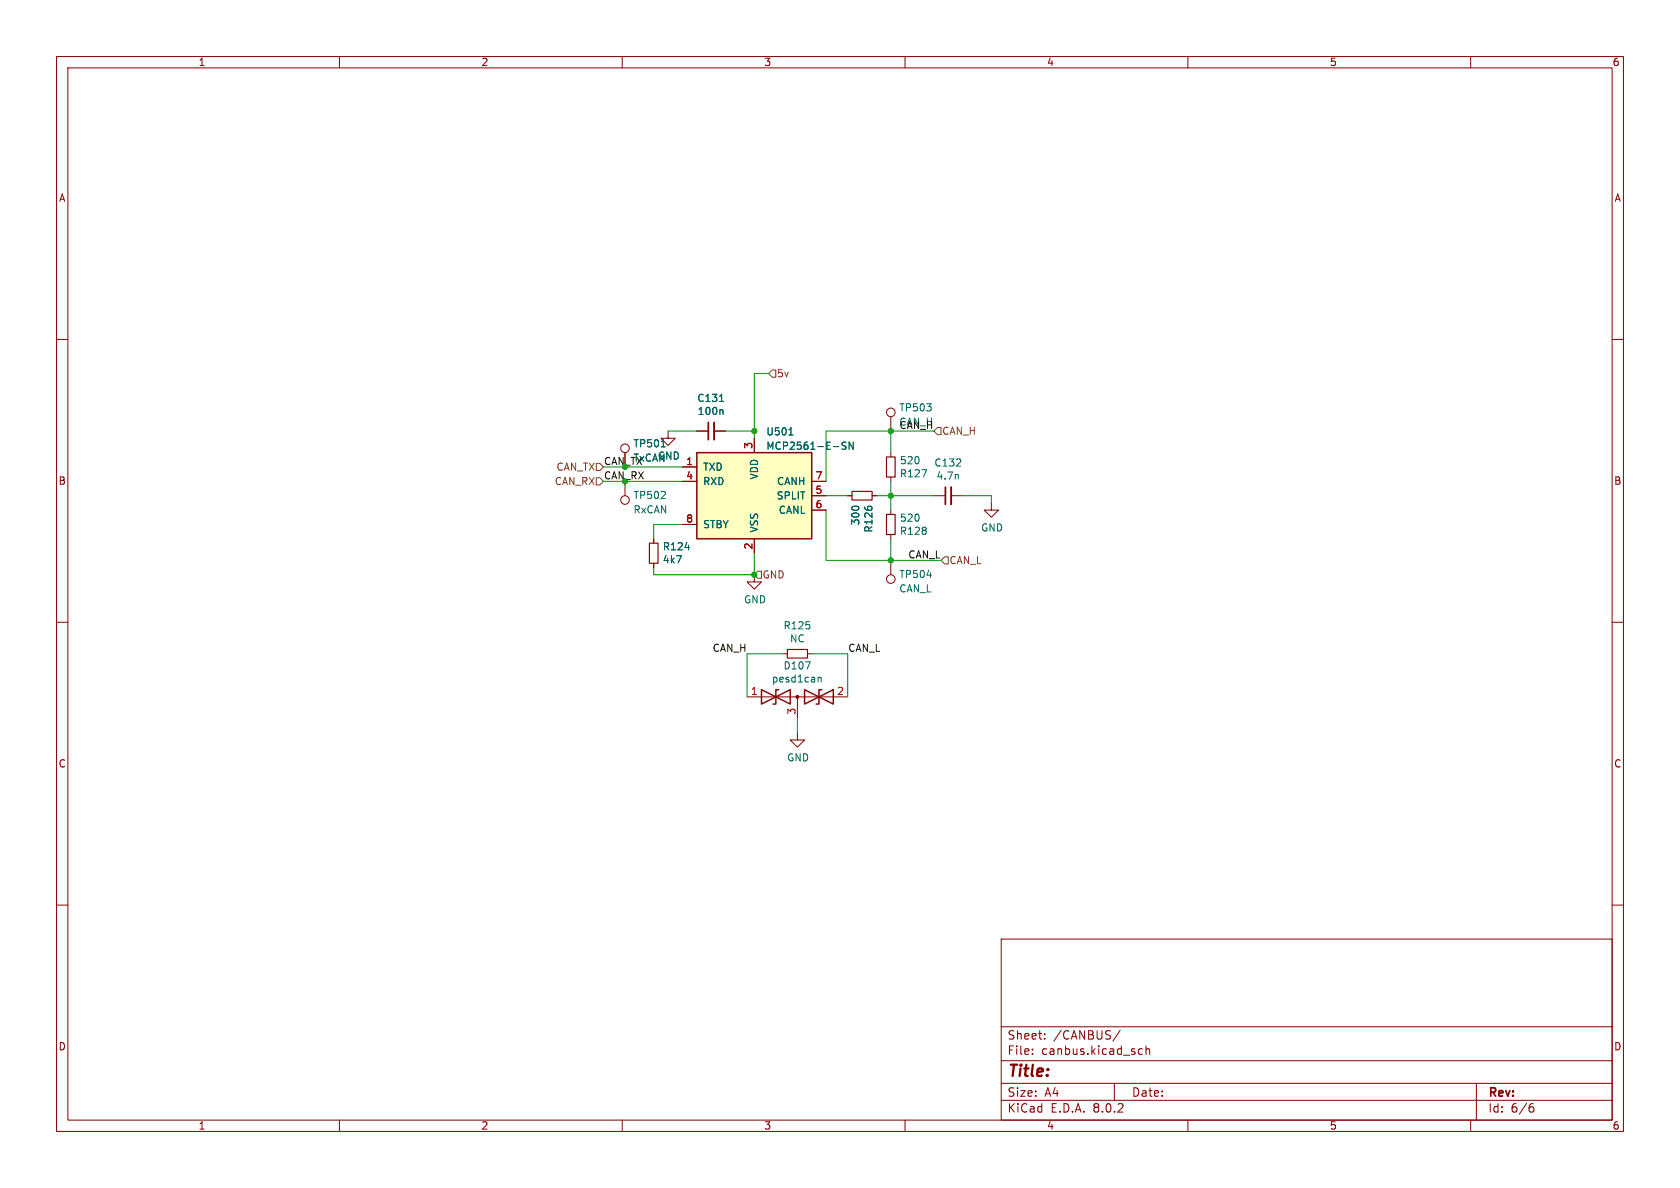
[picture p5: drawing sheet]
<svg xmlns="http://www.w3.org/2000/svg" width="297mm" height="210mm" viewBox="0 0 297 210" stroke-linecap="round" stroke-linejoin="round" font-family="sans-serif">
<g fill="none" stroke="#840000" stroke-width=".18">
<path d="M10 10h277v190h-277zM12 12h273v186h-273zM60 10v2M110 10v2M160 10v2M210 10v2M260 10v2M10 60h2M285 60h2M157.5 73.7v2.5M149.9 87.6h.7M154.2 87.6h.7"/>
<path d="M157.5 80v.8M157.5 84.3v.8M157.5 90.2v.7M157.5 94.5v.8M157.5 99.1v2.5M165.1 87.6h2M168.1 87.6h2.1M175.3 88.9v1.3h1.2l-1.2 1.2-1.3-1.2h1.3M10 110h2M133.3 101.6v1.3h1.3l-1.3 1.2-1.2-1.2h1.2M138.4 115.6h.8M142.7 115.6h.8"/>
<path d="M285 110h2M132.1 123.2h17.8M141 129.5v1.3h1.2l-1.2 1.3-1.3-1.3h1.3M141 123.2v3.8M10 160h2M285 160h2M177 166h108v32h-108zM60 198v2M110 198v2M160 198v2M177 194.5h108M177 191.5h108"/>
<path d="M177 187.5h108M177 181.5h108M182.5 186.3v.1M182.5 185.5v.1M184.7 183.6v.1M184.7 182.8v.1M197 191.5v3M198 182.1l-1.3 2M201.2 186.1l.3 .3 .5-.1M202 185.5l-.5-.1-.3 .3M202.6 185.5l.2-.1 .4 .1v.9M202.6 184.9v1.5"/>
<path d="M210 198v2M260 198v2M261 191.5v6.5M270.6 195.7h.3l.3 .3-.1 .5-.5 .1M271 195.1l-.4 .1"/>
<circle cx="157.5" cy="72.9" r=".76"/>
<circle cx="157.5" cy="102.4" r=".76"/>
</g>
<path d="M150.6 86.9h3.6v1.5h-3.6zM156.7 90.9h1.5v3.6h-1.5zM156.7 80.8h1.5v3.5h-1.5zM139.2 114.8h3.5v1.5h-3.5z" fill="none" stroke="#840000" stroke-width=".2"/>
<path d="M168.1 86.1v3.1" fill="none" stroke="#840000" stroke-width=".33"/>
<path d="M167.1 86.1v3.1" fill="none" stroke="#840000" stroke-width=".3"/>
<path d="M163 83h.8l-.5 1.3M169.4 83.9v.8M142.4 117h.8l-.5 1.3M144.6 119.7v.9M144.6 119.8l.2-.1 .3 .1 .1 .8M163.9 101.7h.8" fill="none" stroke="#006464" stroke-width=".18"/>
<path d="M134.6 121.9l5.1 2.6v-2.6l-5.1 2.6zM137.7 121.9h-.5v2.6h-.5M142.2 121.9l5.1 2.6v-2.6l-5.1 2.6zM145.3 121.9h-.5v2.6h-.5" fill="none" stroke="#840000" stroke-width=".25"/>
<circle cx="141" cy="123.2" r=".25" fill="#840000" stroke="#840000" stroke-width=".18"/>
<path d="M123.2 80h20.3v15.3h-20.3z" fill="#ffffc2"/>
<path d="M123.2 80h20.3v15.3h-20.3z" fill="none" stroke="#840000" stroke-width=".25"/>
<g fill="none" stroke="#840000" stroke-width=".18">
<path d="M118.1 76.2v1.3h1.3l-1.3 1.2-1.3-1.2h1.3M123.2 76.2h2M126.2 76.2h2.1M133.3 77.5v2.5M110.5 80v2.6M110.5 85.1v2.5M115.6 95.3v.7M115.6 99.6v.7M120.6 82.6h2.6M120.6 85.1h2.6M120.6 92.7h2.6M133.3 95.3v2.5"/>
<path d="M143.5 85.1h2.5M143.5 87.6h2.5M143.5 90.2h2.5M149.9 87.6h.7M154.2 87.6h.7"/>
<circle cx="110.5" cy="79.2" r=".76"/>
<circle cx="110.5" cy="88.4" r=".76"/>
</g>
<path d="M116.9 79h.7M127.2 71h.7M127.6 72.4l.2 .2v.7M139.5 76.9h.7M149.6 78.2h-.5l-.2 .1v.3l.6 .3 .1 .3-.3 .2h-.5M150.8 78.2v1.2l-.7-1.2v1.2M121.1 96.8h.8" fill="none" stroke="#006464" stroke-width=".18"/>
<path d="M114.8 96h1.5v3.6h-1.5z" fill="none" stroke="#840000" stroke-width=".2"/>
<path d="M126.2 74.7v3" fill="none" stroke="#840000" stroke-width=".33"/>
<path d="M125.2 74.7v3" fill="none" stroke="#840000" stroke-width=".3"/>
<path d="M136.5 65.4h.7v1.3h-.7l-.6-.7zM165.7 75.6h.7v1.2h-.7l-.6-.6zM105.4 84.5h.6l.7 .6-.7 .6h-.6zM105.4 81.9h.6l.7 .7-.7 .6h-.6zM166.4 99.1l.6-.7h.6v1.3h-.6zM134 101h.6v1.2h-.6l-.7-.6z" fill="none" stroke="#725600" stroke-width=".18"/>
<g fill="none" stroke="#009600" stroke-width=".18">
<path d="M118.1 76.2h5.1M128.3 76.2h5M135.9 66h-2.6v11.5M157.5 76.2v3.8M165.1 76.2h-19.1v8.9M106.7 85.1h13.9M106.7 82.6h13.9M120.6 92.7h-5v2.6M133.3 97.8v3.8h-17.7v-1.3M146 90.2v8.9h20.4M146 87.6h3.9M154.9 87.6h10.2"/>
<path d="M157.5 85.1v5.1M157.5 95.3v3.8M170.2 87.6h5.1v1.3M138.4 115.6h-6.3v7.6M143.5 115.6h6.4v7.6M141 127v2.5"/>
</g>
<g fill="#009600" stroke="#009600" stroke-width=".18">
<circle cx="133.3" cy="76.2" r=".46"/>
<circle cx="133.3" cy="101.6" r=".46"/>
<circle cx="157.5" cy="76.2" r=".46"/>
<circle cx="157.5" cy="87.6" r=".46"/>
<circle cx="157.5" cy="99.1" r=".46"/>
</g>
<text font-size="2.8" fill="#840000" x="178" y="190.9">Title:</text>
<g font-size="2.1" fill="#840000">
<text x="178" y="184">Sheet:</text>
<text x="186.2" y="184">/CANBUS/</text>
<text x="178" y="186.7">File:</text>
<text x="184.1" y="186.7">canbus.kicad_sch</text>
<text x="178" y="196.9">KiCad</text>
<text x="178" y="194.1">Size:</text>
<text x="184.7" y="194.1">A4</text>
<text x="185.7" y="196.9">E.D.A.</text>
<text x="193.3" y="196.9">8.0.2</text>
<text x="200" y="194.1">Date:</text>
<text x="263" y="194.3">Rev:</text>
<text x="263" y="196.9">Id:</text>
<text x="267.1" y="196.9">6/6</text>
</g>
<g font-size="1.8" fill="#840000">
<text x="35" y="11.9">1</text>
<text x="85" y="11.9">2</text>
<text x="135" y="11.9">3</text>
<text x="185" y="11.9">4</text>
<text x="235" y="11.9">5</text>
<text x="285" y="11.9">6</text>
<text x="10.3" y="35.9">A</text>
<text x="285.3" y="35.9">A</text>
<text x="10.3" y="85.9">B</text>
<text x="285.3" y="85.9">B</text>
<text x="10.3" y="135.9">C</text>
<text x="285.3" y="135.9">C</text>
<text x="10.3" y="185.9">D</text>
<text x="285.3" y="185.9">D</text>
<text x="35" y="199.9">1</text>
<text x="85" y="199.9">2</text>
<text x="135" y="199.9">3</text>
<text x="185" y="199.9">4</text>
<text x="235" y="199.9">5</text>
<text x="285" y="199.9">6</text>
</g>
<g font-size="1.8" fill="#006464">
<text x="123.2" y="71.2">C131</text>
<text x="123.2" y="73.6">100n</text>
<text x="135.4" y="77.2">U501</text>
<text x="158.9" y="72.9">TP503</text>
<text x="158.9" y="75.5">CAN_H</text>
<text x="111.9" y="79.3">TP501</text>
<text x="111.9" y="81.8">TxCAN</text>
<text x="116.2" y="81.5">GND</text>
<text x="124.2" y="83.4">TXD</text>
<text x="135.4" y="79.7">MCP2561-E-SN</text>
<text x="159" y="82.3">520</text>
<text x="165.1" y="82.7">C132</text>
<text x="111.9" y="88.4">TP502</text>
<text x="124.2" y="86">RXD</text>
<text x="134.2" y="84.9" transform="rotate(-90 134.2 84.9)">VDD</text>
<text x="137.2" y="88.5">SPLIT</text>
<text x="137.3" y="86">CANH</text>
<text x="159" y="84.6">R127</text>
<text x="165.5" y="85">4.7n</text>
<text x="111.9" y="91">RxCAN</text>
<text x="124.2" y="93.6">STBY</text>
<text x="134.2" y="94.2" transform="rotate(-90 134.2 94.2)">VSS</text>
<text x="137.6" y="91">CANL</text>
<text x="152.1" y="93" transform="rotate(-90 152.1 93)">300</text>
<text x="154.4" y="94.2" transform="rotate(-90 154.4 94.2)">R126</text>
<text x="159" y="94.7">R128</text>
<text x="159" y="92.4">520</text>
<text x="173.4" y="94.2">GND</text>
<text x="117.1" y="97.5">R124</text>
<text x="117.1" y="99.8">4k7</text>
<text x="131.4" y="106.9">GND</text>
<text x="158.9" y="102.4">TP504</text>
<text x="158.9" y="104.9">CAN_L</text>
<text x="138.4" y="111.5">R125</text>
<text x="139.6" y="113.8">NC</text>
<text x="138.4" y="118.5">D107</text>
<text x="136.4" y="120.9">pesd1can</text>
<text x="139.1" y="134.8">GND</text>
</g>
<g font-size="1.8" fill="#725600">
<text x="137.3" y="66.9">5v</text>
<text x="166.5" y="77.1">CAN_H</text>
<text x="98.3" y="83.4">CAN_TX</text>
<text x="98" y="86">CAN_RX</text>
<text x="167.7" y="99.9">CAN_L</text>
<text x="134.7" y="102.5">GND</text>
</g>
<g font-size="1.8" fill="#0f0f0f">
<text x="158.9" y="75.9">CAN_H</text>
<text x="160.5" y="98.8">CAN_L</text>
<text x="125.9" y="115.3">CAN_H</text>
<text x="149.9" y="115.3">CAN_L</text>
</g>
<g font-size="1.8" fill="#009600">
<text x="106.7" y="82.3">CAN_TX</text>
<text x="106.7" y="84.8">CAN_RX</text>
</g>
<g font-size="1.8" fill="#a90000">
<text x="121.2" y="82.3">1</text>
<text x="133.1" y="79.4" transform="rotate(-90 133.1 79.4)">3</text>
<text x="121.2" y="84.8">4</text>
<text x="144.1" y="87.4">5</text>
<text x="144.1" y="89.9">6</text>
<text x="144.1" y="84.8">7</text>
<text x="121.2" y="92.5">8</text>
<text x="133.1" y="97.2" transform="rotate(-90 133.1 97.2)">2</text>
<text x="132.6" y="122.9">1</text>
<text x="147.9" y="122.9">2</text>
<text x="140.7" y="126.4" transform="rotate(-90 140.7 126.4)">3</text>
</g>
</svg>
